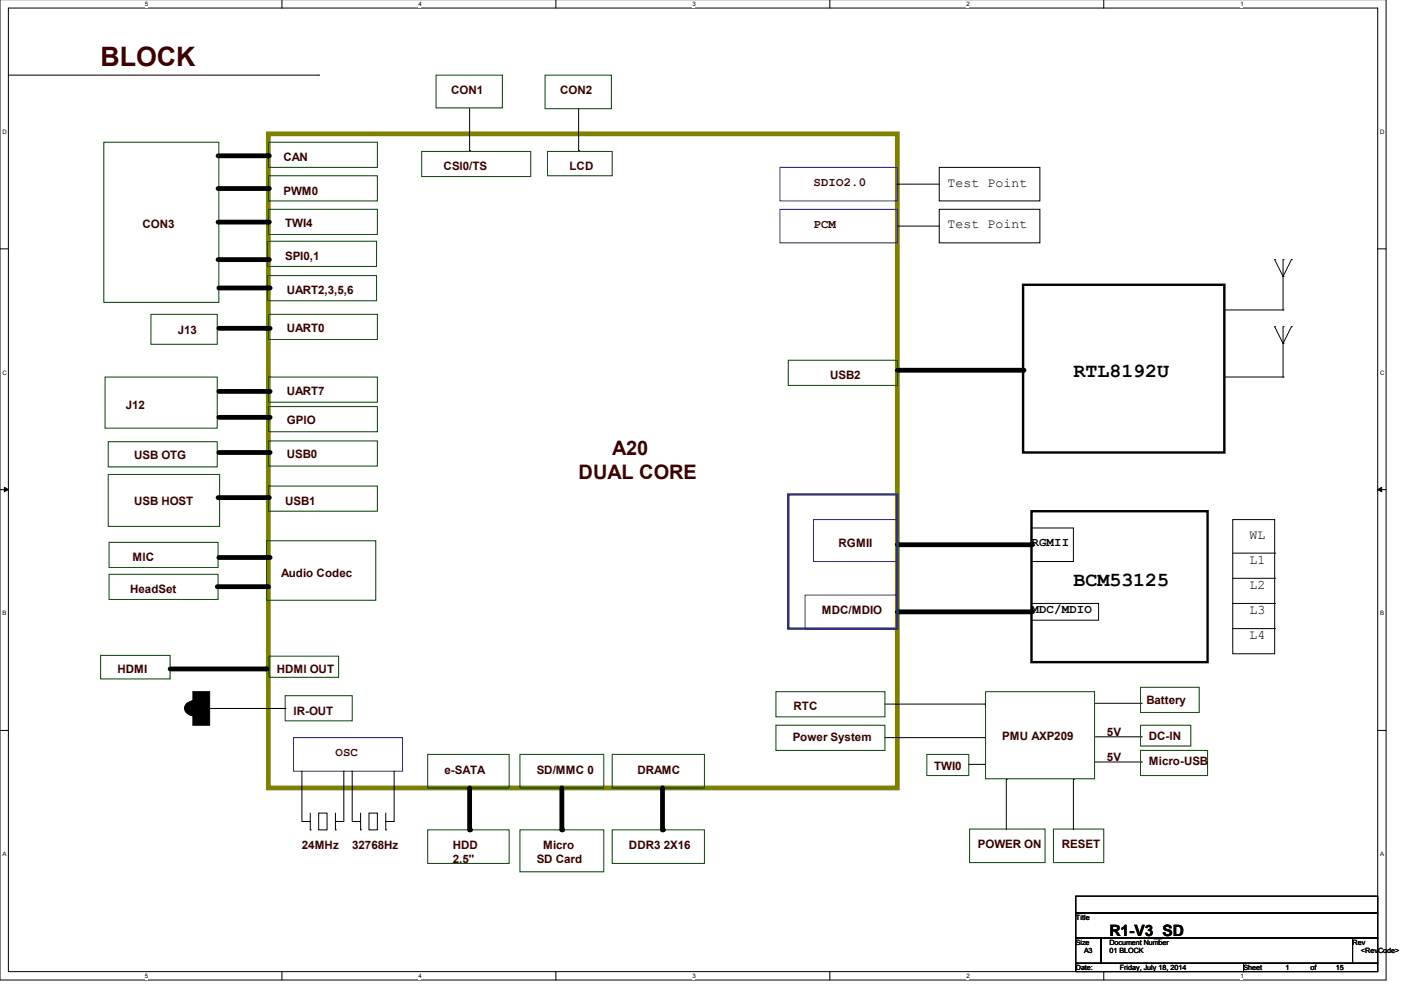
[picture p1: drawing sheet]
<svg xmlns="http://www.w3.org/2000/svg" width="297mm" height="210mm" viewBox="0 0 297 210" stroke-linecap="round" stroke-linejoin="round" font-family="sans-serif">
<path d="M0 -.1v207.9h293.9v-207.9M1.8 1.7h290.3v204.3h-290.3z" fill="none" stroke="#000" stroke-width=".21"/>
<g fill="#fff">
<path d="M30.7 .2h.6v1.3h-.6z"/>
<path d="M30.7 206.3h.6v1.3h-.6z"/>
</g>
<path d="M59.8 -.1v1.8M59.8 206v1.8" fill="none" stroke="#000" stroke-width=".21"/>
<g fill="#fff">
<path d="M88.7 .2h.6v1.3h-.6z"/>
<path d="M88.7 206.3h.6v1.3h-.6z"/>
</g>
<path d="M117.9 -.1v1.8M117.9 206v1.8" fill="none" stroke="#000" stroke-width=".21"/>
<g fill="#fff">
<path d="M146.8 .2h.6v1.3h-.6z"/>
<path d="M146.8 206.3h.6v1.3h-.6z"/>
</g>
<path d="M175.9 -.1v1.8M175.9 206v1.8" fill="none" stroke="#000" stroke-width=".21"/>
<g fill="#fff">
<path d="M204.9 .2h.6v1.3h-.6z"/>
<path d="M204.9 206.3h.6v1.3h-.6z"/>
</g>
<path d="M234 -.1v1.8M234 206v1.8" fill="none" stroke="#000" stroke-width=".21"/>
<g fill="#fff">
<path d="M263 .2h.6v1.3h-.6z"/>
<path d="M263 206.3h.6v1.3h-.6z"/>
<path d="M.5 27.2h.9v1.3h-.9z"/>
<path d="M292.6 27.2h.9v1.3h-.9z"/>
<path d="M.5 78.2h.9v1.4h-.9z"/>
<path d="M292.6 78.2h.9v1.4h-.9z"/>
</g>
<path d="M0 52.8h1.8M292.1 52.8h1.8" fill="none" stroke="#000" stroke-width=".21"/>
<g fill="#fff">
<path d="M.5 129.3h.8v1.4h-.8z"/>
<path d="M292.6 129.3h.8v1.4h-.8z"/>
</g>
<path d="M0 103.8h1.8M292.1 103.8h1.8" fill="none" stroke="#000" stroke-width=".21"/>
<path d="M.9 103.3l.9 .5-.9 .4zM292.1 103.8l.8-.5v.9z" fill="#000" stroke="#000" stroke-width=".21"/>
<g fill="#fff">
<path d="M.5 180.4h.7v1.3h-.7z"/>
<path d="M292.6 180.4h.7v1.3h-.7z"/>
</g>
<g fill="none" stroke="#000" stroke-width=".21">
<path d="M1.8 15.9h65.8M67.6 15.9h.1M99.6 31.9h.1M99.6 23v8.9M122.7 31.9h.1M122.7 23v8.9M190.2 39h.1M190.2 39h8.9M199.1 35.5h21.4v7.1h-21.4zM190.2 47.9h.1M190.2 47.9h8.9M199.1 44.4h21.4v7.1h-21.4z"/>
<path d="M270.3 55h.1M270.3 55l1.7 3.6M272 58.6h.1M272 55h.1M272 55v10.7M273.8 55h.1M273.8 55l-1.8 3.6M259.6 65.7h12.4M259.6 79.9h12.4M270.3 69.3h.1M270.3 69.3l1.7 3.5M272 65.7h.1"/>
<path d="M272 69.3h.1M272 72.8h.1M272 79.9h.1M272 69.3v10.6M273.8 69.3h.1M273.8 69.3l-1.8 3.5M218.7 111.9h8.9v7.2h-8.9zM261.4 110.2h8.9v28.4h-8.9zM261.4 117.3h8.9M270.3 117.3h.1M218.7 127.9h14.2v3.6h-14.2zM261.4 122.6h8.9"/>
<path d="M261.4 127.9h8.9M261.4 133.3h8.9M270.3 122.6h.1M270.3 127.9h.1M270.3 133.3h.1M0 154.9h1.8M44.4 150.2h16.1M60.5 150.2h.1M187.6 156.4h21.1M187.6 149.3h21.1M208.7 156.4h.1M208.7 149.3h.1"/>
<path d="M232.2 156.2h9.8M232.2 149.1h9.8M242 156.2h.1M242 149.1h.1M292.1 154.9h1.8M64 163.5v10.7h1.8M65.8 176h.1M65.8 172.4v3.6M67.6 172.4h1.7v3.6h-1.7zM71.1 176h.1M71.1 172.4v3.6M72.9 163.5v10.7h-1.8"/>
<path d="M74.7 163.5v10.7h1.8M76.5 176h.1M76.5 172.4v3.6M78.2 172.4h1.8v3.6h-1.8zM81.8 176h.1M81.8 172.4v3.6M83.6 163.5v10.7h-1.8M205.4 162.1h3.3M208.7 162.1h.1M213.4 165.3h.1M213.4 165.3v10.7M227.6 165.3h.1"/>
<path d="M227.6 165.3v10.7M232.2 161.6h9.8M242 161.6h.1M228.1 190h64v3.6h-64zM228.1 193.6h64v5.3h-64zM228.1 198.9h5.3v5.3h-5.3zM233.4 198.9h53.4v5.3h-53.4zM286.8 198.9h5.3v5.3h-5.3zM228.1 204.2h35.6v1.8h-35.6zM263.7 204.2h28.4v1.8h-28.4z"/>
</g>
<path d="M56.9 28.4h133.3v138.7h-133.3z" fill="none" stroke="#808000" stroke-width="1"/>
<path d="M165.4 35.5h24.8v7.1h-24.8zM165.4 44.4h24.8v7.1h-24.8zM172.5 110.2h17.7v8.9h-17.7zM170.7 126.2h19.5v7.1h-19.5zM62.2 156.4h23.1v7.1h-23.1z" fill="none" stroke="#00f" stroke-width=".21"/>
<path d="M216.9 60.4h42.7v35.5h-42.7zM218.7 108.4h37.3v32h-37.3z" fill="none" stroke="#000" stroke-width=".51"/>
<g fill="none" stroke="#000" stroke-width="1">
<path d="M46.2 33h10.7M46.2 40h10.7M46.2 55h10.7M46.2 47.1h10.7M46.4 61.1h10.7M46.4 69.6h10.7M190.2 78.5h26.7M46.4 83h10.7M46.4 88.5h10.7M46.4 95.9h10.7M46.2 105.5h10.7M46.4 118.2h10.7"/>
<path d="M190.2 115.5h28.5M46.1 124.4h10.6M190.2 129.7h28.5M36.1 141.8h20.3M99.6 167.1v8.9M119.1 167.1v8.9M140.5 167.1v8.9"/>
</g>
<g fill="#000">
<circle cx="56.9" cy="40" r=".51"/>
<circle cx="56.9" cy="33" r=".51"/>
<circle cx="56.9" cy="55" r=".51"/>
<circle cx="56.9" cy="47.1" r=".51"/>
<circle cx="57.1" cy="61.1" r=".51"/>
<circle cx="57.1" cy="69.6" r=".51"/>
<circle cx="216.9" cy="78.5" r=".51"/>
<circle cx="57.1" cy="83" r=".51"/>
<circle cx="57.1" cy="88.5" r=".51"/>
<circle cx="57.1" cy="95.9" r=".51"/>
<circle cx="56.9" cy="105.5" r=".51"/>
<circle cx="57.1" cy="118.2" r=".51"/>
<circle cx="218.7" cy="115.5" r=".51"/>
<circle cx="56.7" cy="124.4" r=".51"/>
<circle cx="218.7" cy="129.7" r=".51"/>
<circle cx="56.4" cy="141.8" r=".51"/>
<circle cx="99.6" cy="176" r=".51"/>
<circle cx="119.1" cy="176" r=".51"/>
<circle cx="140.5" cy="176" r=".51"/>
</g>
<path d="M167.1 104.8h23.1v28.5h-23.1z" fill="none" stroke="#004080" stroke-width=".51"/>
<g fill="none" stroke="#004000" stroke-width=".21">
<path d="M92.5 15.9h14v7h-14zM115.6 15.9h14v7.1h-14zM22 30.2h24.4v33.9h-24.4zM56.9 30.2h23.1v5.3h-23.1zM56.9 37.3h23.1v5.3h-23.1zM89.4 32.1h23.1v5.3h-23.1zM116.1 32.1h13.7v5.2h-13.7zM56.7 58.4h23.1v5.4h-23.1zM56.7 51.2h23.1v5.3h-23.1zM56.9 44.4h23.1v5.3h-23.1zM22.3 79.9h23.8v10.9h-23.8zM32 66.6h14.1v6.4h-14.1z"/>
<path d="M56.9 66.6h23.1v5.4h-23.1zM56.9 79.9h23.1v5.4h-23.1zM167.1 76.4h23.1v5.3h-23.1zM22.9 93.7h23.2v5.3h-23.2zM56.9 86.2h23.1v5.3h-23.1zM56.9 93.5h23.1v5.3h-23.1zM22.9 100.6h23.7v11h-23.7zM23.1 115h23.1v5.3h-23.1zM56.6 114.7h23.1v12.6h-23.1zM56.9 103.1h23.1v5.3h-23.1zM21.3 139h14.8v4.9h-14.8zM23.1 121.8h23.1v5.3h-23.1z"/>
<path d="M57.1 139.1h14.7v4.5h-14.7zM60.5 147.5h14.2v5.3h-14.2zM90.7 159.9h17.2v7.2h-17.2zM110.2 159.9h17.8v7.2h-17.8zM129.8 159.9h19.6v7.2h-19.6zM164.5 146.7h23.1v5.3h-23.1zM164.5 153.8h23.1v5.3h-23.1zM196.5 159.9h8.9v4.5h-8.9zM209 146.7h23.1v18.4h-23.1zM241.8 153.8h10.7v4.4h-10.7zM241.8 145.7h12.5v5.4h-12.5zM241.8 159.1h14.2v5.3h-14.2z"/>
<path d="M90.7 176h17.2v7.1h-17.2zM110.2 176h17.8v8.8h-17.8zM129.8 176h19.6v7.1h-19.6zM205.6 175.8h16v7.1h-16zM223.4 175.8h10.6v7.1h-10.6z"/>
</g>
<g fill="#000" stroke="#000" stroke-width=".21">
<path d="M39.5 149.3a3.3 3.3 0 0 1 4.8 .4 1.79 1.79 0 0 1-1.9 2.1 2.95 2.95 0 0 1-3.2-1.2l-.1-.4z" fill-rule="evenodd"/>
<path d="M40.9 146.7h3.5v7.1h-3.5z" fill-rule="evenodd"/>
</g>
<text font-size="5.7" fill="#400000" x="21.3" y="14.1">BLOCK</text>
<g font-size="4.2">
<text x="227.6" y="79.9">RTL8192U</text>
<text x="227.6" y="124.3">BCM53125</text>
</g>
<g font-size="4.2" fill="#400000">
<text x="122.7" y="101.5">DUAL CORE</text>
<text x="129.8" y="96.4">A20</text>
</g>
<text font-size="3.3" x="235.2" y="198.4">R1-V3_SD</text>
<g font-size="2.8">
<text x="200.9" y="39.6">Test Point</text>
<text x="200.9" y="48.4">Test Point</text>
<text x="264.9" y="114.2">WL</text>
<text x="264.9" y="119.6">L1</text>
<text x="264.9" y="124.9">L2</text>
<text x="264.9" y="130.2">L3</text>
<text x="264.9" y="135.6">L4</text>
</g>
<g font-size="2.6" fill="#400000">
<text x="172.5" y="39.4">SDIO2.0</text>
<text x="172.5" y="48.3">PCM</text>
<text x="71.1" y="160.3">OSC</text>
</g>
<g font-size="2.6">
<text x="218.7" y="115.8">RGMII</text>
<text x="218.7" y="130.1">MDC/MDIO</text>
</g>
<g font-size="2.5" fill="#400000">
<text x="95.7" y="20">CON1</text>
<text x="118.8" y="20">CON2</text>
<text x="60.1" y="34.2">CAN</text>
<text x="94.1" y="36">CSI0/TS</text>
<text x="120.7" y="36">LCD</text>
<text x="60.1" y="41.3">PWM0</text>
<text x="30.2" y="48.4">CON3</text>
<text x="60.5" y="48.1">TWI4</text>
<text x="60.5" y="55.2">SPI0,1</text>
<text x="60.8" y="62.3">UART2,3,5,6</text>
<text x="37.7" y="70.7">J13</text>
<text x="60.8" y="70.3">UART0</text>
<text x="60.8" y="83.7">UART7</text>
<text x="176" y="80.4">USB2</text>
<text x="26.7" y="86.7">J12</text>
<text x="60.8" y="89.8">GPIO</text>
<text x="28.4" y="97.4">USB OTG</text>
<text x="60.8" y="97.1">USB0</text>
<text x="28.4" y="107.1">USB HOST</text>
<text x="60.5" y="107.1">USB1</text>
<text x="28.1" y="118.9">MIC</text>
<text x="177.8" y="116">RGMII</text>
<text x="27.6" y="125.8">HeadSet</text>
<text x="59.6" y="122.3">Audio Codec</text>
<text x="174.2" y="130.2">MDC/MDIO</text>
<text x="24.9" y="142.7">HDMI</text>
<text x="58.7" y="142.7">HDMI OUT</text>
<text x="243.1" y="149.3">Battery</text>
<text x="62.2" y="151.6">IR-OUT</text>
<text x="168.2" y="150.5">RTC</text>
<text x="168.1" y="157.1">Power System</text>
<text x="212.5" y="156.9">PMU AXP209</text>
<text x="234.7" y="156.1">5V</text>
<text x="234.7" y="161.4">5V</text>
<text x="243.6" y="156.9">DC-IN</text>
<text x="94.2" y="164">e-SATA</text>
<text x="113.8" y="164">SD/MMC 0</text>
<text x="135.1" y="164">DRAMC</text>
<text x="198" y="163.3">TWI0</text>
<text x="243.6" y="162.2">Micro-USB</text>
<text x="207.3" y="179.8">POWER ON</text>
<text x="225.1" y="179.8">RESET</text>
<text x="64" y="180">24MHz</text>
<text x="74.7" y="180">32768Hz</text>
<text x="96" y="180">HDD</text>
<text x="96" y="183">2.5''</text>
<text x="113.8" y="183">SD Card</text>
<text x="115.1" y="180">Micro</text>
<text x="133.3" y="180">DDR3 2X16</text>
</g>
<g font-size="1.5">
<text x="228.1" y="195">Title</text>
<text x="228.1" y="200.3">Size</text>
<text x="229.9" y="202.1">A3</text>
<text x="235.2" y="200.3">Document Number</text>
<text x="235.2" y="202.1">01 BLOCK</text>
<text x="286.8" y="200.3">Rev</text>
<text x="288.5" y="202.1">&lt;RevCode&gt;</text>
<text x="228.1" y="205.7">Date:</text>
<text x="237.4" y="205.7">Friday, July 18, 2014</text>
<text x="263.7" y="205.7">Sheet</text>
<text x="272.5" y="205.7">1</text>
<text x="277.9" y="205.7">of</text>
<text x="283.2" y="205.7">15</text>
</g>
<g font-size="1.3">
<text x="30.7" y="1.4">5</text>
<text x="88.7" y="1.4">4</text>
<text x="146.8" y="1.4">3</text>
<text x="204.9" y="1.4">2</text>
<text x="263" y="1.4">1</text>
<text x=".5" y="28.4">D</text>
<text x="292.6" y="28.4">D</text>
<text x=".5" y="79.4">C</text>
<text x="292.6" y="79.4">C</text>
<text x=".5" y="130.5">B</text>
<text x="292.6" y="130.5">B</text>
<text x=".5" y="181.5">A</text>
<text x="292.6" y="181.5">A</text>
<text x="30.7" y="207.4">5</text>
<text x="88.7" y="207.4">4</text>
<text x="146.8" y="207.4">3</text>
<text x="204.9" y="207.4">2</text>
<text x="263" y="207.4">1</text>
</g>
</svg>
